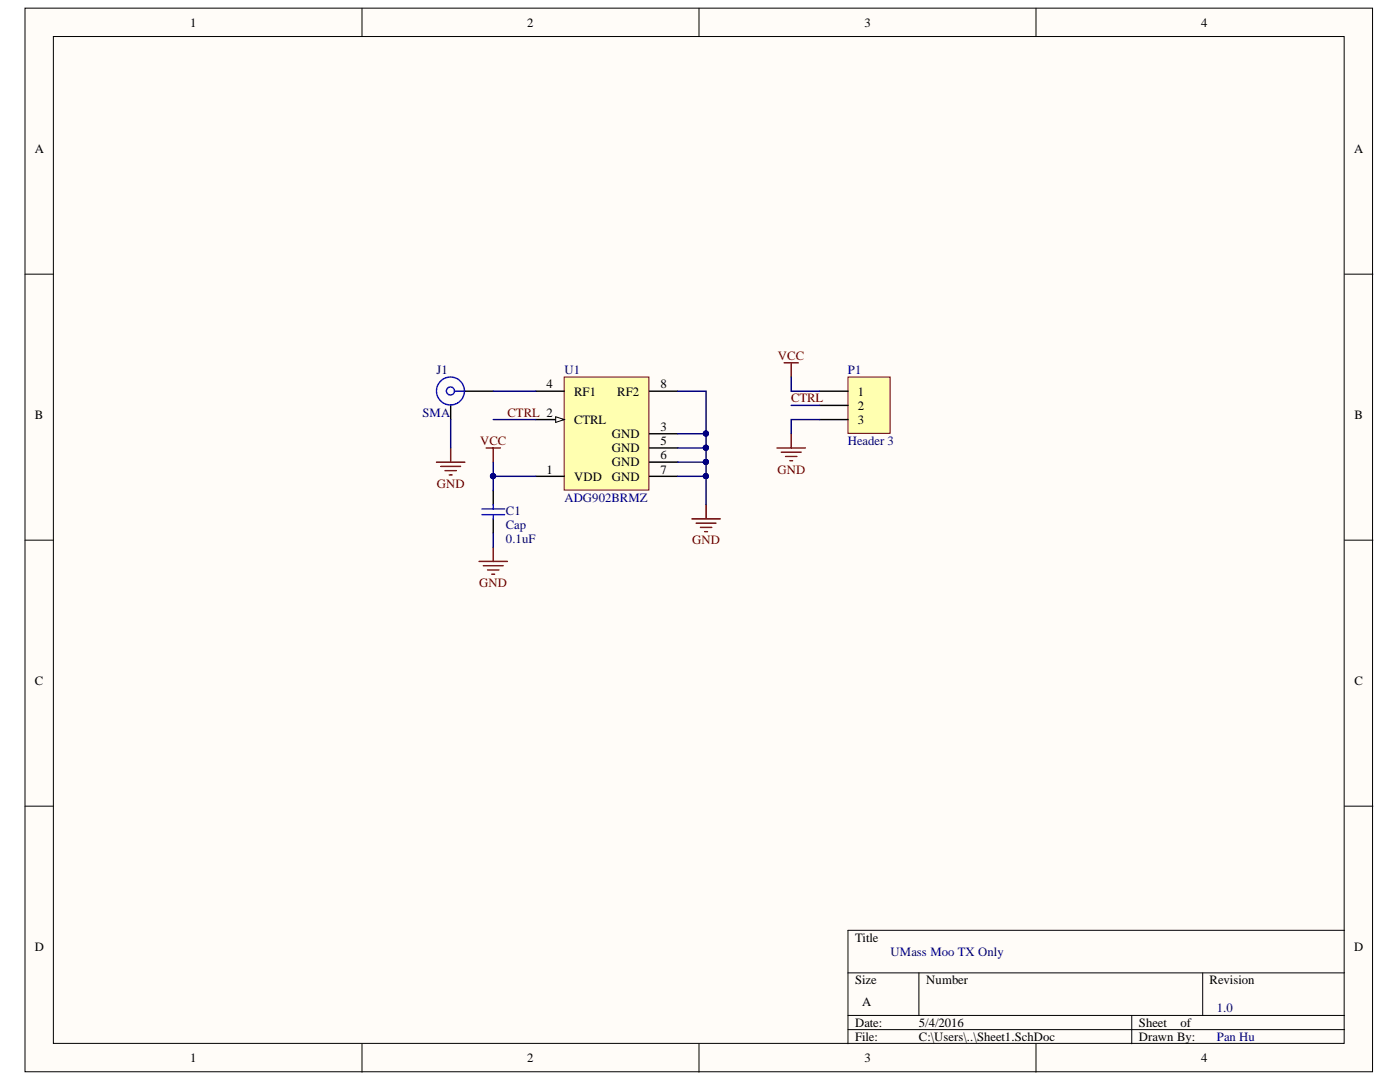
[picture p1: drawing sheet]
<svg xmlns="http://www.w3.org/2000/svg" width="279mm" height="216mm" viewBox="0 0 279 216" stroke-linecap="round" stroke-linejoin="round" font-family="sans-serif">
<g fill="#fffcf8" stroke="#000" stroke-width=".2">
<path d="M5 1.6h268.9v212.3h-268.9z"/>
<path d="M10.7 7.3h257.6v200.9h-257.6z"/>
</g>
<g fill="none" stroke="#000" stroke-width=".2">
<path d="M72.2 1.6v5.7M139.5 1.6v5.7M206.8 1.6v5.7M5 54.7h5.7M268.3 54.7h5.7M5 107.8h5.7M268.3 107.8h5.7M5 160.9h5.7M268.3 160.9h5.7M169.2 194.1h99.1M183.4 194.1v8.5M240 194.1v8.5"/>
<path d="M268.3 185.6h-99.1v22.7M72.2 208.3v5.6M139.5 208.3v5.6M169.2 202.6h99.1M169.2 205.4h99.1M206.8 208.3v5.6M225.9 202.6v5.7"/>
</g>
<path d="M112.6 75.2h16.9v22.6h-16.9z" fill="#ffffb0" stroke="#800000" stroke-width=".2"/>
<path d="M106.9 95h5.7M106.9 83.7h5.7" fill="none" stroke="#000" stroke-width=".28"/>
<path d="M110.9 83.2l1.7 .5-1.7 .6z" fill="#fffcf8"/>
<path d="M110.9 83.2l1.7 .5-1.7 .6z" fill="none" stroke="#000" stroke-width=".2"/>
<path d="M92.8 78.1h5.6M106.9 78.1h5.7M129.6 78.1h5.6M89.9 80.9v2.8M98.4 97.9v2.8M129.6 86.6h5.6M129.6 89.4h5.6M129.6 92.2h5.6M129.6 95h5.6M98.4 103.5v2.9" fill="none" stroke="#000" stroke-width=".28"/>
<g fill="none" stroke="#00f" stroke-width=".28">
<path d="M90.8 78.1h2M96.2 101.6h4.5M96.2 102.7h4.5M98.4 100.7v.9M98.4 102.7v.8"/>
<circle cx="89.9" cy="78" r=".81"/>
<circle cx="89.9" cy="78" r="2.79"/>
</g>
<path d="M87.1 92.2h5.7M88 93.1h3.9M88.8 93.9h2.3M89.7 94.8h.5M89.9 89.4v2.8M97 89.4h2.9M98.4 89.4v2.8M138.1 103.5h5.6M138.9 104.4h4M139.8 105.2h2.2M140.6 106.1h.6M140.9 100.7v2.8" fill="none" stroke="#800000" stroke-width=".28"/>
<path d="M98.4 78.1h8.5M89.9 83.7v5.7M98.4 92.2v5.7M98.4 83.7h8.5M98.4 95h8.5M135.2 86.6h5.7v14.1M135.2 89.4h5.7M135.2 92.2h5.7M135.2 95h5.7" fill="none" stroke="#000080" stroke-width=".28"/>
<g fill="#000080" stroke="#000080" stroke-width=".2">
<circle cx="140.9" cy="86.5" r=".52"/>
<circle cx="140.9" cy="89.3" r=".52"/>
<circle cx="140.9" cy="92.2" r=".52"/>
<circle cx="140.9" cy="95" r=".52"/>
<circle cx="98.4" cy="95" r=".52"/>
</g>
<path d="M169.2 75.2h8.4v11.3h-8.4z" fill="#ffffb0" stroke="#800000" stroke-width=".2"/>
<path d="M163.6 78.1h5.6M163.6 80.9h5.6M163.6 83.7h5.6" fill="none" stroke="#000" stroke-width=".28"/>
<path d="M156.5 72.4h2.8M157.9 72.4v2.8M155.1 89.4h5.6M155.9 90.2h4M156.8 91.1h2.2M157.6 91.9h.6M157.9 86.6v2.8M95.6 112h5.7M96.5 112.9h3.9M97.3 113.7h2.3M98.2 114.6h.5M98.4 109.2v2.8" fill="none" stroke="#800000" stroke-width=".28"/>
<path d="M135.2 78.1h5.7v8.5M157.9 75.2v2.9h5.7M157.9 80.9h5.7M163.6 83.7h-5.7v2.9M98.4 106.4v2.8" fill="none" stroke="#000080" stroke-width=".28"/>
<circle cx="140.9" cy="86.5" r=".52" fill="#000080" stroke="#000080" stroke-width=".2"/>
<g font-size="2.5">
<text x="38" y="5.3">1</text>
<text x="105.2" y="5.3">2</text>
<text x="172.5" y="5.3">3</text>
<text x="239.7" y="5.3">4</text>
<text x="6.9" y="30.4">A</text>
<text x="270.2" y="30.4">A</text>
<text x="109.1" y="77.5">4</text>
<text x="131.8" y="77.5">8</text>
<text x="6.9" y="83.5">B</text>
<text x="114.6" y="79">RF1</text>
<text x="123.2" y="79">RF2</text>
<text x="171.2" y="79">1</text>
<text x="171.2" y="81.7">2</text>
<text x="270.3" y="83.5">B</text>
<text x="114.6" y="84.6">CTRL</text>
<text x="122.1" y="87.4">GND</text>
<text x="131.8" y="86">3</text>
<text x="131.8" y="88.8">5</text>
<text x="171.2" y="84.6">3</text>
<text x="109.1" y="94.5">1</text>
<text x="114.6" y="95.9">VDD</text>
<text x="122.1" y="90.3">GND</text>
<text x="122.1" y="93.1">GND</text>
<text x="122.1" y="95.9">GND</text>
<text x="131.8" y="91.6">6</text>
<text x="131.8" y="94.5">7</text>
<text x="6.9" y="136.6">C</text>
<text x="270.3" y="136.6">C</text>
<text x="6.9" y="189.7">D</text>
<text x="170.6" y="187.9">Title</text>
<text x="270.2" y="189.7">D</text>
<text x="170.6" y="196.4">Size</text>
<text x="184.8" y="196.4">Number</text>
<text x="241.4" y="196.4">Revision</text>
<text x="172.1" y="200.7">A</text>
<text x="170.6" y="204.9">Date:</text>
<text x="170.6" y="207.7">File:</text>
<text x="183.4" y="204.9">5/4/2016</text>
<text x="183.4" y="207.7">C:\Users\..\Sheet1.SchDoc</text>
<text x="227.3" y="204.9">Sheet</text>
<text x="227.3" y="207.7">Drawn By:</text>
<text x="235.6" y="204.9">of</text>
<text x="38" y="212">1</text>
<text x="105.2" y="212">2</text>
<text x="172.5" y="212">3</text>
<text x="239.7" y="212">4</text>
</g>
<g font-size="2.5" fill="#800000">
<text x="155.2" y="71.9">VCC</text>
<text x="101.3" y="83.2">CTRL 2</text>
<text x="157.9" y="80.3">CTRL</text>
<text x="95.8" y="88.8">VCC</text>
<text x="155.2" y="94.5">GND</text>
<text x="87.2" y="97.3">GND</text>
<text x="138.2" y="108.6">GND</text>
<text x="95.6" y="117.2">GND</text>
</g>
<g font-size="2.5" fill="#000080">
<text x="87.1" y="74.6">J1</text>
<text x="112.6" y="74.6">U1</text>
<text x="169.2" y="74.6">P1</text>
<text x="84.3" y="83.2">SMA</text>
<text x="169.2" y="88.8">Header 3</text>
<text x="112.6" y="100.2">ADG902BRMZ</text>
<text x="101" y="102.7">C1</text>
<text x="101" y="105.5">Cap</text>
<text x="101" y="108.4">0.1uF</text>
<text x="177.7" y="190.8">UMass Moo TX Only</text>
<text x="242.9" y="202">1.0</text>
<text x="242.9" y="207.7">Pan Hu</text>
</g>
</svg>
